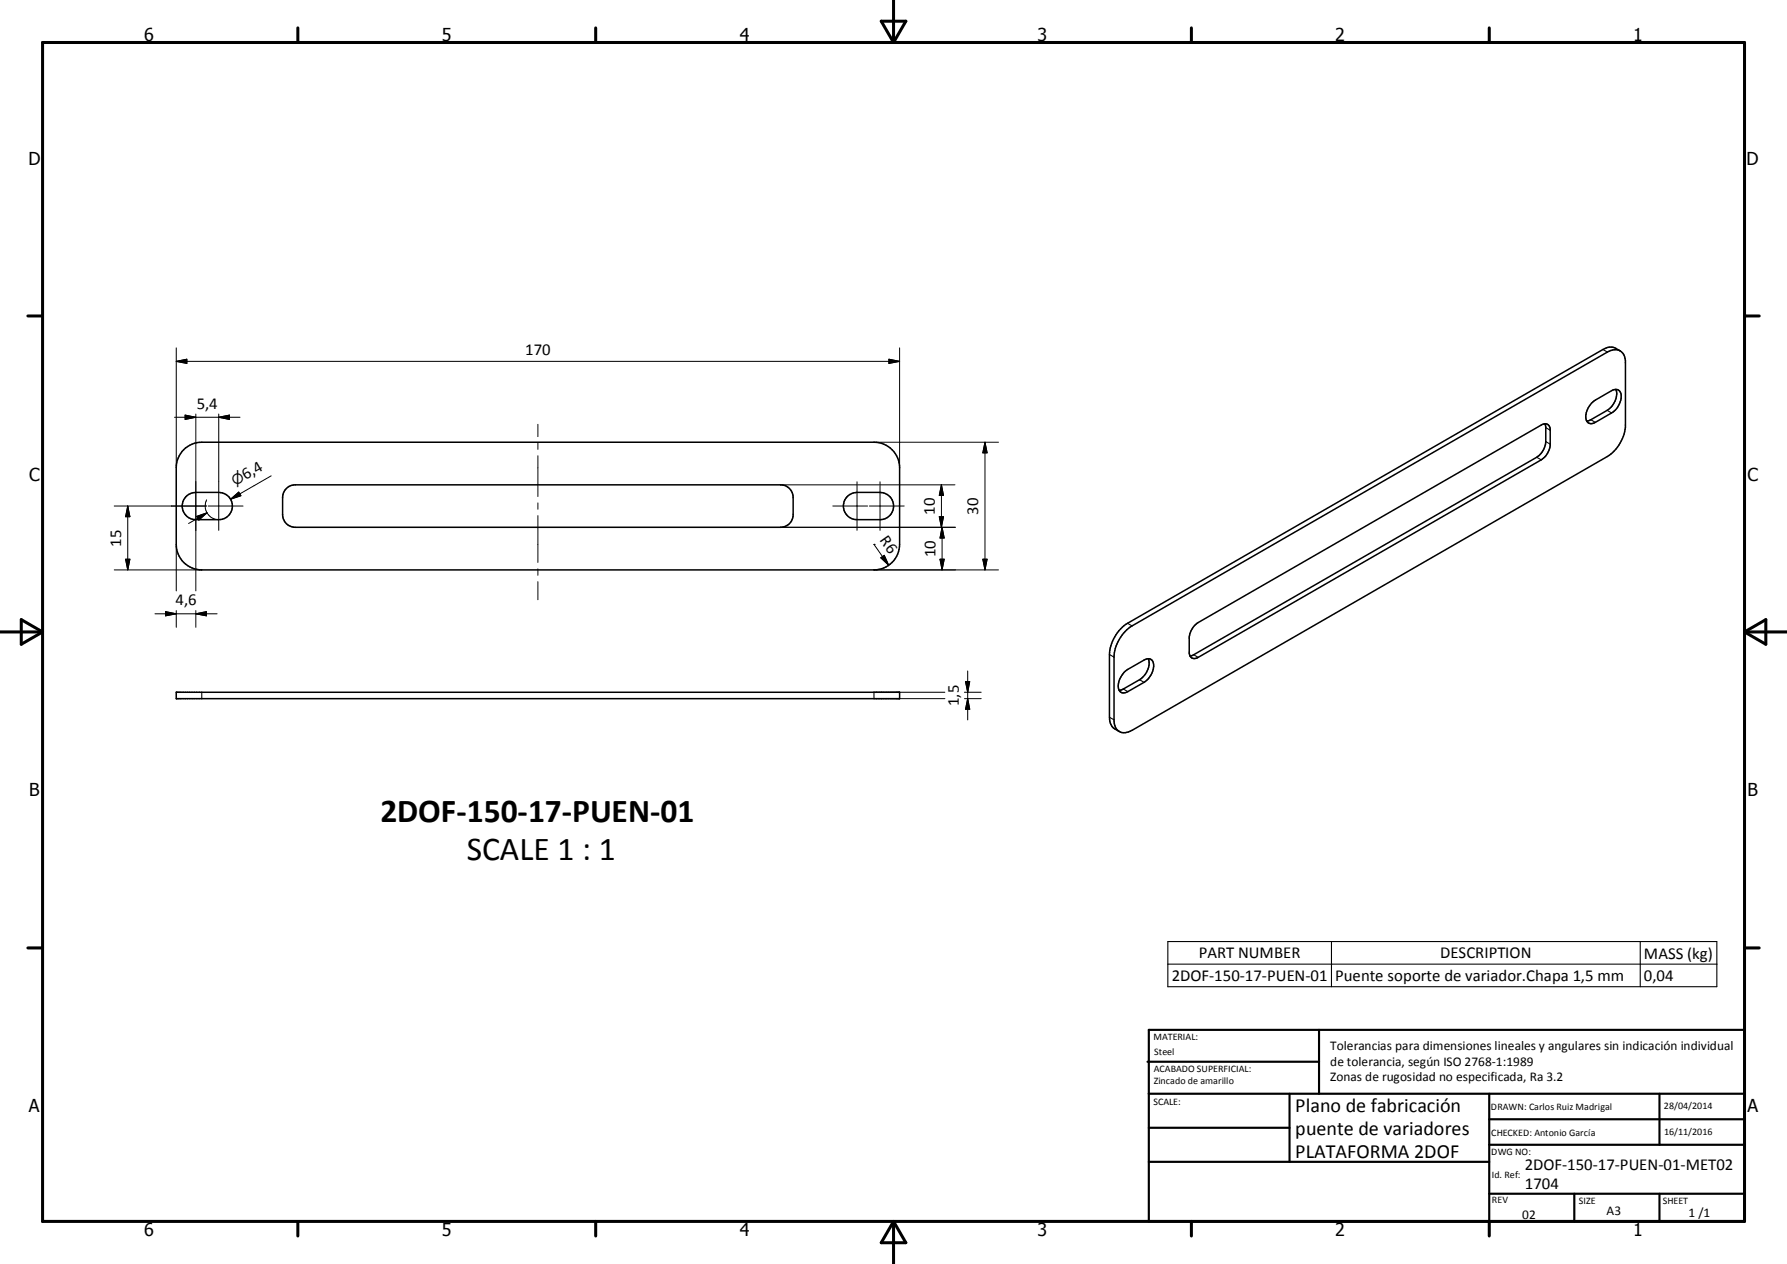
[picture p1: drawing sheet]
<svg xmlns="http://www.w3.org/2000/svg" width="420mm" height="297mm" viewBox="0 0 420 297" stroke-linecap="round" stroke-linejoin="round" font-family="sans-serif">
<g fill="none" stroke="#000" stroke-width=".36">
<path d="M363.1 99.6l.2 .9v3.3a4.8 4.8 0 0 1-2.1 3.6l-80.6 46.5-.9 .2M374.1 94.7l.9-.7 3.8-2.2a1.42 1.42 0 0 1 1.7-.1 1.42 1.42 0 0 1 .6 1.6 5.1 5.1 0 0 1-2.3 3.7l-3.8 2.2a1.41 1.41 0 0 1-1.7 .1 1.41 1.41 0 0 1-.6-1.6 5.2 5.2 0 0 1 1.4-3zM379.8 91.5a4.4 4.4 0 0 1-2 4.9l-3.9 2.2-.9 .3M380.8 82.5a2.97 2.97 0 0 0-3 .2l-111.7 64.4a9.4 9.4 0 0 0-4.3 7.3v14.7a2.94 2.94 0 0 0 1.3 2.8M380.8 82.5a3.1 3.1 0 0 0-2.8-.9l-1.2 .5-111.8 64.4a9.5 9.5 0 0 0-4.2 7.3v14.7a3.1 3.1 0 0 0 1.2 2.8l1.1 .6M380.8 82.5l.8 .7 .5 1.5v15.7a9.7 9.7 0 0 1-4.3 6.9l-111.7 64.3a2.96 2.96 0 0 1-3 .3M43.2 105.7a6.1 6.1 0 0 1 4.2-1.8h158a6 6 0 0 1 6 6v18a6 6 0 0 1-6 6h-158a6 6 0 0 1-6-6v-18a6.1 6.1 0 0 1 1.8-4.2zM43.7 116.7l.6-.5 1.3-.4 5.8-.1a3.2 3.2 0 0 1 3.2 3.2 3.2 3.2 0 0 1-3.2 3.2h-5.4a3.2 3.2 0 0 1-2.9-1.9 3.2 3.2 0 0 1 .6-3.5zM67.3 114.8l1-.7 1.1-.2h114a2.95 2.95 0 0 1 3 3v4a2.95 2.95 0 0 1-3 3h-114a2.99 2.99 0 0 1-3-3l.1-4.4 .2-.7zM199.1 116.7l1.1-.7 .8-.2 5.9-.1a3.2 3.2 0 0 1 3.1 3.2 3.2 3.2 0 0 1-3.1 3.2h-5.5a3.2 3.2 0 0 1-2.9-1.9 3.2 3.2 0 0 1 .6-3.5zM264.2 158l.9-.7 3.8-2.2a1.41 1.41 0 0 1 1.7-.1 1.41 1.41 0 0 1 .6 1.6 5 5 0 0 1-2.3 3.7l-3.8 2.2a1.41 1.41 0 0 1-1.7 .1 1.41 1.41 0 0 1-.6-1.6 5.2 5.2 0 0 1 1.4-3zM269.9 154.8a4.4 4.4 0 0 1-2.1 4.9l-3.8 2.2-.9 .3"/>
<path d="M280.8 146.9l.8-.6 80.7-46.4a1.26 1.26 0 0 1 1.3-.3 1.26 1.26 0 0 1 .8 1.2v3.9a4.8 4.8 0 0 1-2.1 3.4l-80.7 46.4a1.28 1.28 0 0 1-1.3 .2 1.28 1.28 0 0 1-.8-1.2v-3.9a5 5 0 0 1 1.3-2.7zM41.4 162.7h170v1.5h-170z"/>
</g>
<g fill="none" stroke="#000" stroke-width=".25">
<path d="M373.9 98.6l1.1 .6M376.8 82.1l1 .6M377.8 96.4l1 .6M361.2 107.4l1.1 .7M363.3 103.8l1.1 .6M363.3 100.5l1.1 .6M260.8 153.8l1 .6M265 146.5l1.1 .6M267.8 159.7l1.1 .6M280.6 153.9l1 .6M47.4 162.7v1.5M205.4 162.7v1.5"/>
<path d="M260.8 168.5l1 .6M264 161.9l1.1 .6M274.5 221.2h129v10.7h-129zM274.5 226.6h129M313 221.2v10.7M385.5 221.2v10.7"/>
</g>
<g fill="none" stroke="#000" stroke-width=".71">
<path d="M10 10h400v277h-400zM70 6.6v3.4M140 6.6v3.4M207.1 5h5.8l-2.9 5zM210 0v10M280 6.6v3.4M350 6.6v3.4M6.6 74.2h3.4M410 74.2h3.5M0 148.5h10M5 145.6l5 2.9-5 2.9zM410 148.5h10.1"/>
<path d="M410 148.5l5.1-2.9v5.8zM6.6 222.7h3.4M410 222.7h3.5M70 287v3.4M140 287v3.4M210 287v10M210 287l2.9 5h-5.8zM280 287v3.4M350 287v3.4"/>
</g>
<g fill="none" stroke="#000" stroke-width=".51">
<path d="M269.7 249.5h40.3M270 242h140v45h-140zM270 257h140M303.1 257v16M310 242v15M350 257v30M390.1 257v12M270 265h33.1M270 273h80M350 269h60M350 263h60M350 280.5h60"/>
<path d="M370 280.5v6.5M390.1 280.5v6.5"/>
</g>
<g fill="none" stroke="#000" stroke-width=".24">
<path d="M41 98h15.4M41.4 84.9h170M41.4 84.9l2.5-.5v1zM41.4 81.7v28.2M43.5 97.5l2.5 .5-2.5 .6zM46 97.3v41.5M51.4 98l2.5-.5v1.1zM51.4 97.3v27.3M126.4 99.7v2.9M208.9 84.4l2.5 .5-2.5 .5zM211.4 81.7v28.2M26.8 118.9h21.7"/>
<path d="M30 118.9l.5 2.5h-1zM30 118.9v15M48.2 119a3.2 3.2 0 0 0 3.1 3.1M48.6 117.5l-.4 1.3M48.9 118.9h8.2M54.2 117.3l1.9-1.7 .5 .9zM63.7 111.8l-9.5 5.5M126.4 104.1v1.5M126.4 107.1v9.6M126.4 118.2v1.5M183.4 113.9h17.9M195.7 118.9h8.2"/>
<path d="M201.4 113.2v11.4M201.5 113.9h5.3M204.3 118.9h8.2M205.4 103.9h29.3M206.9 113.2v11.4M207 113.9h17.5M221.3 113.9v10M221.3 113.9l.5 2.5h-1zM231.5 103.9v30M231.5 103.9l.5 2.5h-1zM26.8 133.9h20.6M29.5 131.4h1l-.5 2.5z"/>
<path d="M41.4 127.9v10.9M46.2 121.3l2.4-.8-1.9 1.7zM48.6 120.5l-4.3 2.5M126.4 121.2v11M126.4 133.7v1.5M126.4 136.7v4.2M183.4 123.9h17.9M201.5 123.9h5.3M205.4 127.9h.1M205.4 133.9h29.3M205.4 127.9l3.5 4.9M207 123.9h17.6"/>
<path d="M207 131.1l.8-.6 1.1 2.3zM220.8 121.4h1l-.5 2.5zM220.9 131.4h1l-.5 2.5zM221.4 123.9v10M221.4 123.9l.5 2.5h-1zM231 131.4h1l-.5 2.5zM36.4 144.2h14.6M38.9 143.7l2.5 .5-2.5 .5zM41.4 143.5v3.9M46 143.5v3.9M46 144.2l2.5-.5v1zM227.5 157.7v11.5"/>
<path d="M205.4 162.7h16.7M205.4 164.2h16.7M226.7 162.7h3.9M226.7 164.2h3.9M226.9 160.2h1l-.4 2.5zM227.5 164.2l.4 2.5h-1z"/>
</g>
<g fill="#000" stroke="#000" stroke-width=".24">
<path d="M43.5 97.5l2.5 .5-2.5 .6zM41.4 84.9l2.5-.5v1zM51.4 98l2.5-.5v1.1zM208.9 84.4l2.5 .5-2.5 .5zM54.2 117.3l1.9-1.7 .5 .9zM221.3 113.9l.5 2.5h-1zM231.5 103.9l.5 2.5h-1zM29.5 131.4h1l-.5 2.5zM30 118.9l.5 2.5h-1zM46.2 121.3l2.4-.8-1.9 1.7zM207 131.1l.8-.6 1.1 2.3zM220.8 121.4h1l-.5 2.5z"/>
<path d="M220.9 131.4h1l-.5 2.5zM221.4 123.9l.5 2.5h-1zM231 131.4h1l-.5 2.5zM38.9 143.7l2.5 .5-2.5 .5zM46 144.2l2.5-.5v1zM226.9 160.2h1l-.4 2.5zM227.5 164.2l.4 2.5h-1z"/>
</g>
<g font-size="7.9">
<text x="89.4" y="193">2DOF-150-17-PUEN-01</text>
<text x="109.7" y="202.1">SCALE 1 : 1</text>
</g>
<g font-size="4.7">
<text x="304.5" y="261.2">Plano de fabricación</text>
<text x="304.5" y="266.6">puente de variadores</text>
<text x="304.5" y="272">PLATAFORMA 2DOF</text>
</g>
<g font-size="4.2">
<text x="33.9" y="9.6">6</text>
<text x="103.9" y="9.6">5</text>
<text x="173.9" y="9.6">4</text>
<text x="243.8" y="9.6">3</text>
<text x="313.9" y="9.6">2</text>
<text x="383.9" y="9.6">1</text>
<text x="6.7" y="38.7">D</text>
<text x="410.5" y="38.7">D</text>
<text x="6.9" y="112.9">C</text>
<text x="410.7" y="112.9">C</text>
<text x="6.9" y="187.1">B</text>
<text x="410.7" y="187.1">B</text>
<text x="6.8" y="261.4">A</text>
<text x="410.7" y="261.4">A</text>
<text x="33.9" y="290.4">6</text>
<text x="103.9" y="290.4">5</text>
<text x="173.9" y="290.4">4</text>
<text x="243.8" y="290.4">3</text>
<text x="313.9" y="290.4">2</text>
<text x="383.9" y="290.4">1</text>
</g>
<g font-size="3.9">
<text x="123.4" y="83.4">170</text>
<text x="46.2" y="96">5,4</text>
<text x="57.7" y="112.9" transform="rotate(-30 57.7 112.9)">6,4</text>
<text x="219.7" y="120.9" transform="rotate(-90 219.7 120.9)">10</text>
<text x="230" y="120.9" transform="rotate(-90 230 120.9)">30</text>
<text x="28.4" y="128.4" transform="rotate(-90 28.4 128.4)">15</text>
<text x="206.7" y="126.9" transform="rotate(55 206.7 126.9)">R6</text>
<text x="219.9" y="130.9" transform="rotate(-90 219.9 130.9)">10</text>
<text x="41.2" y="142.2">4,6</text>
<text x="225.4" y="165.9" transform="rotate(-90 225.4 165.9)">1,5</text>
<text x="281.8" y="225.1">PART NUMBER</text>
<text x="338.5" y="225.1">DESCRIPTION</text>
<text x="386.4" y="225.3">MASS (kg)</text>
<text x="275.4" y="230.5">2DOF-150-17-PUEN-01</text>
<text x="313.9" y="230.5">Puente soporte de variador.Chapa 1,5 mm</text>
<text x="386.4" y="230.5">0,04</text>
<text x="358.4" y="274.9">2DOF-150-17-PUEN-01-MET02</text>
<text x="358.4" y="279.4">1704</text>
</g>
<text font-size="3.3" x="55.3" y="114.2" transform="rotate(-30 55.3 114.2)">⌀</text>
<g font-size="3.1">
<text x="312.7" y="246.8">Tolerancias para dimensiones lineales y angulares sin indicación individual</text>
<text x="312.7" y="250.4">de tolerancia, según ISO 2768-1:1989</text>
<text x="312.7" y="254">Zonas de rugosidad no especificada, Ra 3.2</text>
<text x="357.8" y="286.5">02</text>
<text x="377.6" y="285.6">A3</text>
<text x="396.9" y="285.9">1 /1</text>
</g>
<g font-size="2.4">
<text x="271.1" y="244.4">MATERIAL:</text>
<text x="271.2" y="252">ACABADO SUPERFICIAL:</text>
<text x="271.3" y="248">Steel</text>
<text x="271.2" y="254.7">Zincado de amarillo</text>
<text x="271.1" y="259.7">SCALE:</text>
<text x="350.4" y="260.8">DRAWN: Carlos Ruiz Madrigal</text>
<text x="391.1" y="260.6">28/04/2014</text>
<text x="350.5" y="267">CHECKED: Antonio García</text>
<text x="391.2" y="266.7">16/11/2016</text>
<text x="350.5" y="271.4">DWG NO:</text>
<text x="350.7" y="276.9">Id. Ref:</text>
<text x="350.7" y="282.8">REV</text>
<text x="371.1" y="282.9">SIZE</text>
<text x="390.8" y="283">SHEET</text>
</g>
</svg>
